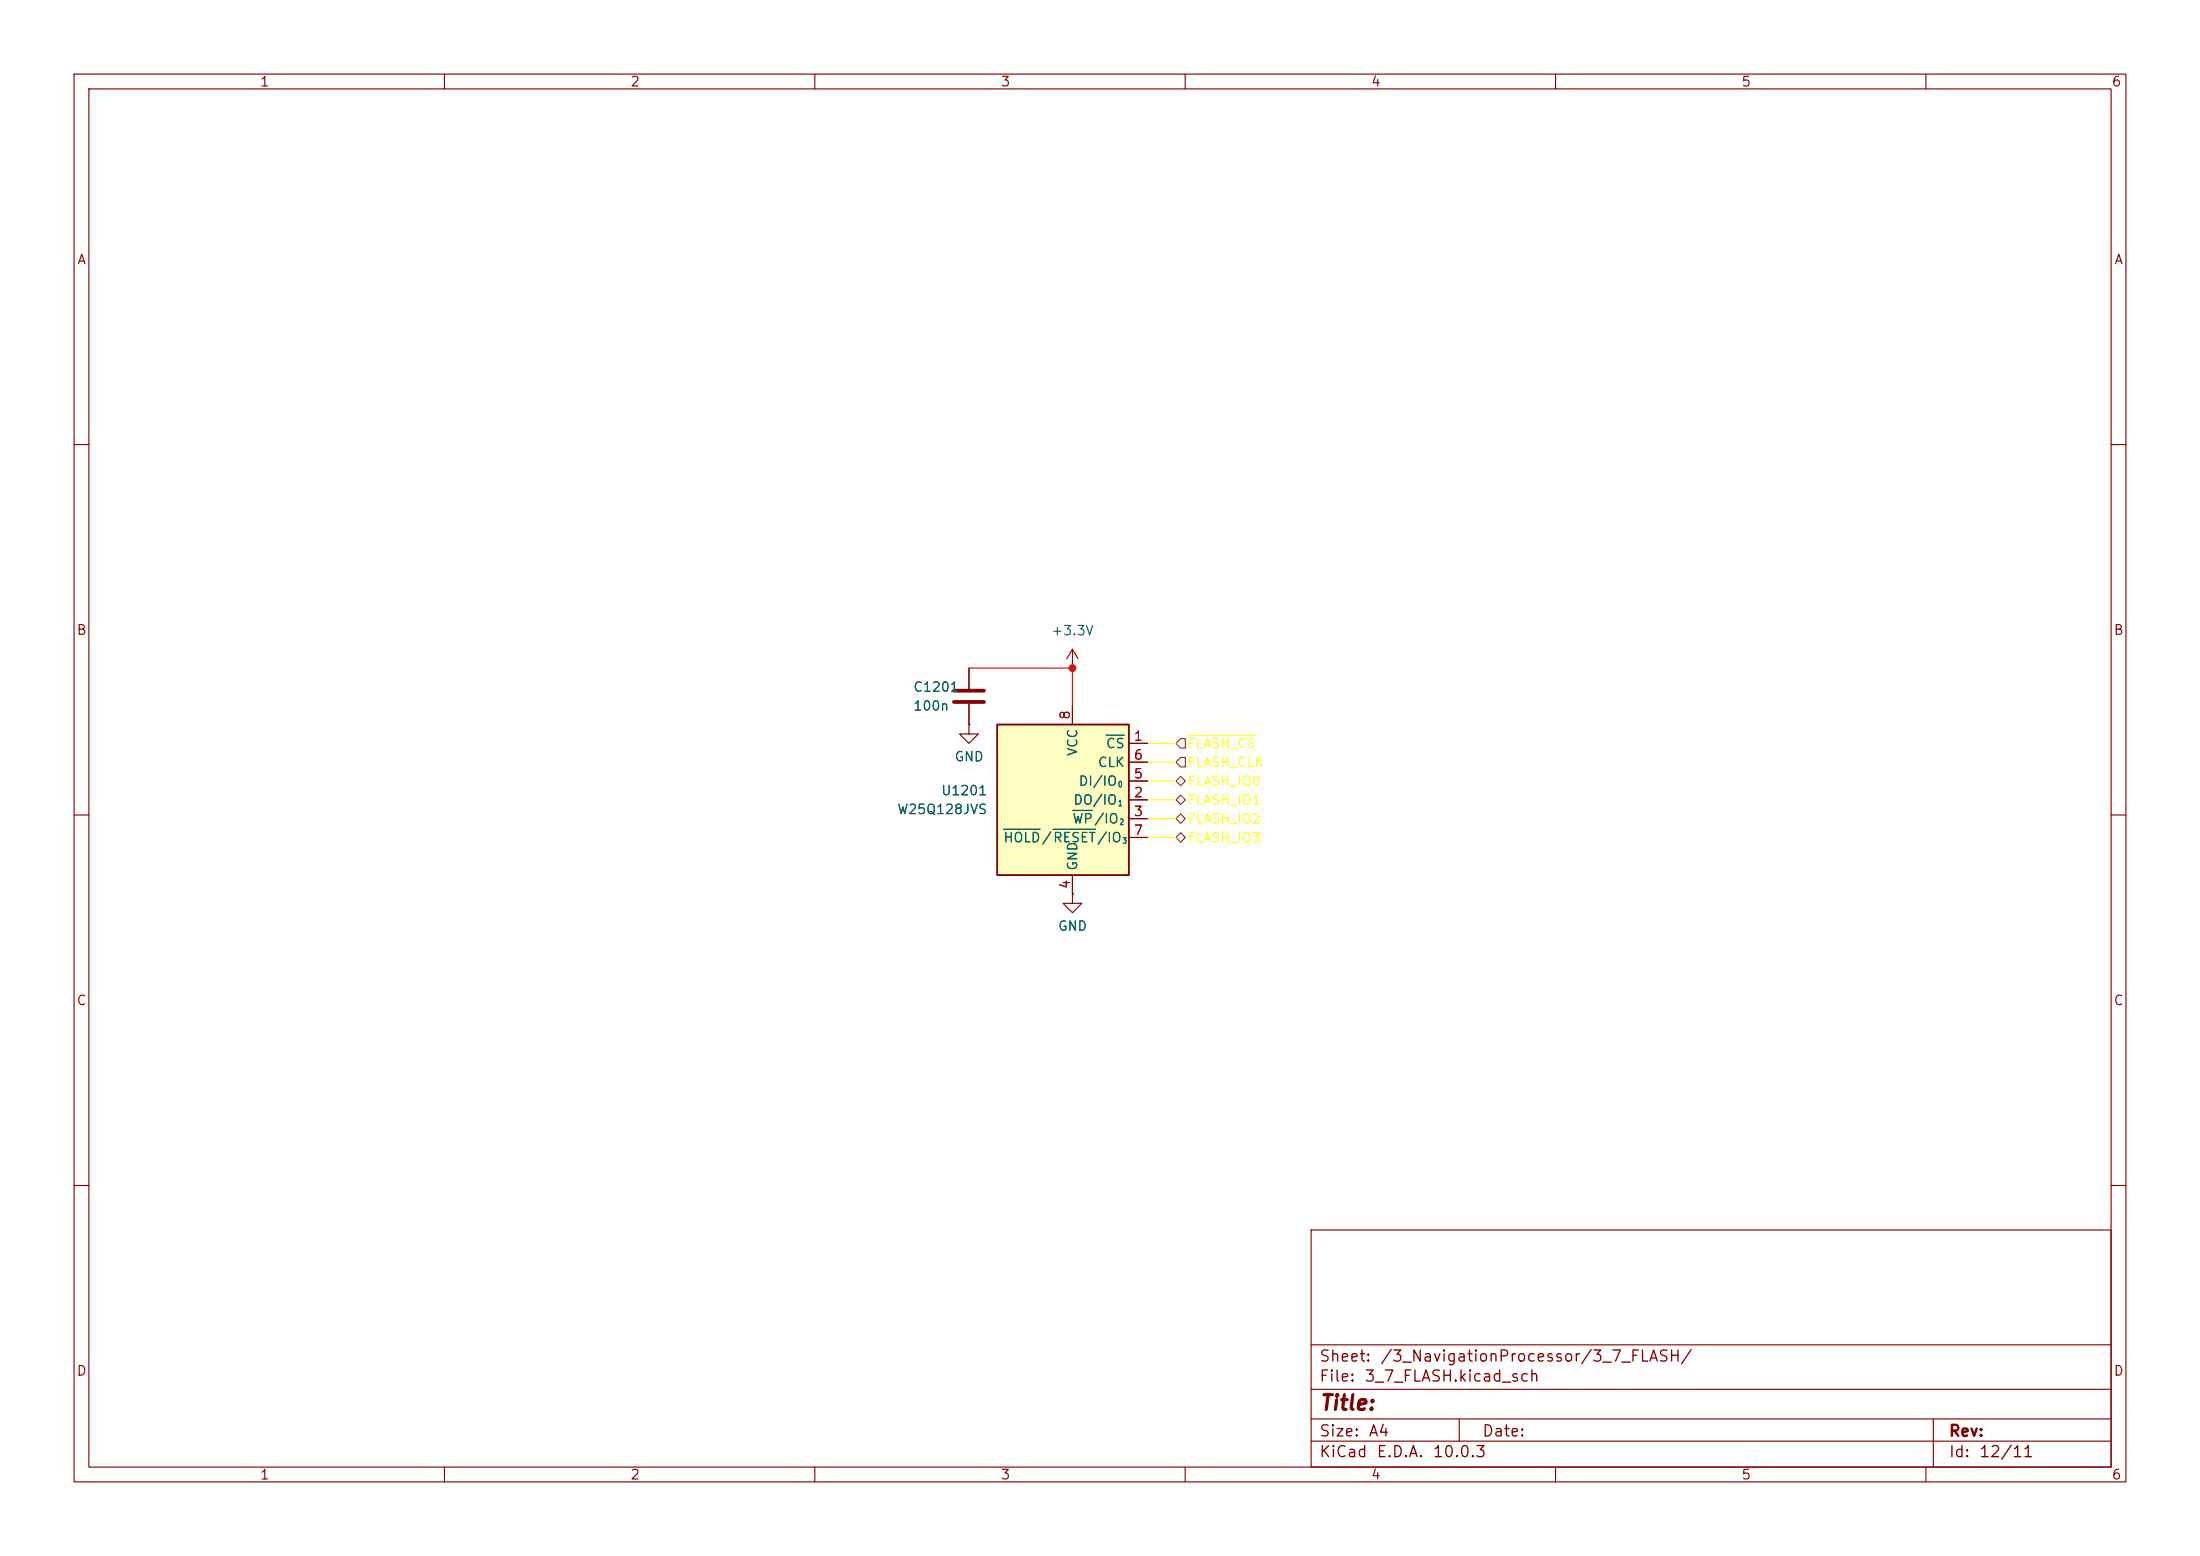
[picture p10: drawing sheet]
(kicad_sch
 (version 20260306)
 (generator "eeschema")
 (generator_version "10.0")
 (paper "A4")
 (lib_symbols
  (symbol "Device:C"
   (pin_numbers (hide yes))
   (pin_names
    (offset 0.254)) (exclude_from_sim no) (in_bom yes) (on_board yes)
   (in_pos_files yes)
   (duplicate_pin_numbers_are_jumpers no)
   (property "Reference" "C" (at 0.635 2.54 0) (show_name no) (do_not_autoplace no) (effects (font (size 1.27 1.27)) (justify left)))
   (property "Value" "C" (at 0.635 -2.54 0) (show_name no) (do_not_autoplace no) (effects (font (size 1.27 1.27)) (justify left)))
   (property "Footprint" "" (at 0.9652 -3.81 0) (show_name no) (do_not_autoplace no) (hide yes) (effects (font (size 1.27 1.27))))
   (property "Datasheet" "" (at 0 0 0) (show_name no) (do_not_autoplace no) (hide yes) (effects (font (size 1.27 1.27))))
   (property "Description" "Unpolarized capacitor" (at 0 0 0) (show_name no) (do_not_autoplace no) (hide yes) (effects (font (size 1.27 1.27))))
   (symbol "C_0_1"
    (polyline (pts (xy -2.032 0.762) (xy 2.032 0.762)) (stroke (width 0.508) (type default)) (fill (type none)))
    (polyline (pts (xy -2.032 -0.762) (xy 2.032 -0.762)) (stroke (width 0.508) (type default)) (fill (type none))))
   (symbol "C_1_1"
    (pin passive line (at 0 3.81 270) (length 2.794) (name "" (effects (font (size 1.27 1.27)))) (number "1" (effects (font (size 1.27 1.27)))))
    (pin passive line (at 0 -3.81 90) (length 2.794) (name "" (effects (font (size 1.27 1.27)))) (number "2" (effects (font (size 1.27 1.27))))))
   (embedded_fonts no))
  (symbol "Memory_Flash:W25Q128JVS" (exclude_from_sim no) (in_bom yes) (on_board yes)
   (in_pos_files yes)
   (duplicate_pin_numbers_are_jumpers no)
   (property "Reference" "U" (at -6.35 11.43 0) (show_name no) (do_not_autoplace no) (effects (font (size 1.27 1.27))))
   (property "Value" "W25Q128JVS" (at 7.62 11.43 0) (show_name no) (do_not_autoplace no) (effects (font (size 1.27 1.27))))
   (property "Footprint" "Package_SO:SOIC-8_5.3x5.3mm_P1.27mm" (at 0 22.86 0) (show_name no) (do_not_autoplace no) (hide yes) (effects (font (size 1.27 1.27))))
   (property "Datasheet" "https://www.winbond.com/resource-files/w25q128jv_dtr%20revc%2003272018%20plus.pdf" (at 0 25.4 0) (show_name no) (do_not_autoplace no) (hide yes) (effects (font (size 1.27 1.27))))
   (property "Description" "128Mbit / 16MiB Serial Flash Memory, Standard/Dual/Quad SPI, 2.7-3.6V, SOIC-8" (at 0 27.94 0) (show_name no) (do_not_autoplace no) (hide yes) (effects (font (size 1.27 1.27))))
   (symbol "W25Q128JVS_0_1"
    (rectangle (start -7.62 10.16) (end 10.16 -10.16) (stroke (width 0.254) (type default)) (fill (type background))))
   (symbol "W25Q128JVS_1_1"
    (pin input line (at -10.16 7.62 0) (length 2.54) (name "~{CS}" (effects (font (size 1.27 1.27)))) (number "1" (effects (font (size 1.27 1.27)))))
    (pin bidirectional line (at -10.16 0 0) (length 2.54) (name "DO/IO_{1}" (effects (font (size 1.27 1.27)))) (number "2" (effects (font (size 1.27 1.27)))))
    (pin bidirectional line (at -10.16 -2.54 0) (length 2.54) (name "~{WP}/IO_{2}" (effects (font (size 1.27 1.27)))) (number "3" (effects (font (size 1.27 1.27)))))
    (pin power_in line (at 0 -12.7 90) (length 2.54) (name "GND" (effects (font (size 1.27 1.27)))) (number "4" (effects (font (size 1.27 1.27)))))
    (pin bidirectional line (at -10.16 2.54 0) (length 2.54) (name "DI/IO_{0}" (effects (font (size 1.27 1.27)))) (number "5" (effects (font (size 1.27 1.27)))))
    (pin input line (at -10.16 5.08 0) (length 2.54) (name "CLK" (effects (font (size 1.27 1.27)))) (number "6" (effects (font (size 1.27 1.27)))))
    (pin bidirectional line (at -10.16 -5.08 0) (length 2.54) (name "~{HOLD}/~{RESET}/IO_{3}" (effects (font (size 1.27 1.27)))) (number "7" (effects (font (size 1.27 1.27)))))
    (pin power_in line (at 0 12.7 270) (length 2.54) (name "VCC" (effects (font (size 1.27 1.27)))) (number "8" (effects (font (size 1.27 1.27))))))
   (embedded_fonts no))
  (symbol "power:+3.3V"
   (power global)
   (pin_numbers (hide yes))
   (pin_names
    (offset 0) (hide yes)) (exclude_from_sim no) (in_bom yes) (on_board yes)
   (in_pos_files yes)
   (duplicate_pin_numbers_are_jumpers no)
   (property "Reference" "#PWR" (at 0 -3.81 0) (show_name no) (do_not_autoplace no) (hide yes) (effects (font (size 1.27 1.27))))
   (property "Value" "+3.3V" (at 0 3.556 0) (show_name no) (do_not_autoplace no) (effects (font (size 1.27 1.27))))
   (property "Footprint" "" (at 0 0 0) (show_name no) (do_not_autoplace no) (hide yes) (effects (font (size 1.27 1.27))))
   (property "Datasheet" "" (at 0 0 0) (show_name no) (do_not_autoplace no) (hide yes) (effects (font (size 1.27 1.27))))
   (property "Description" "Power symbol creates a global label with name \"+3.3V\"" (at 0 0 0) (show_name no) (do_not_autoplace no) (hide yes) (effects (font (size 1.27 1.27))))
   (symbol "+3.3V_0_1"
    (polyline (pts (xy -0.762 1.27) (xy 0 2.54)) (stroke (width 0) (type default)) (fill (type none)))
    (polyline (pts (xy 0 2.54) (xy 0.762 1.27)) (stroke (width 0) (type default)) (fill (type none)))
    (polyline (pts (xy 0 0) (xy 0 2.54)) (stroke (width 0) (type default)) (fill (type none))))
   (symbol "+3.3V_1_1"
    (pin power_in line (at 0 0 90) (length 0) (name "" (effects (font (size 1.27 1.27)))) (number "1" (effects (font (size 1.27 1.27))))))
   (embedded_fonts no))
  (symbol "power:GND"
   (power global)
   (pin_numbers (hide yes))
   (pin_names
    (offset 0) (hide yes)) (exclude_from_sim no) (in_bom yes) (on_board yes)
   (in_pos_files yes)
   (duplicate_pin_numbers_are_jumpers no)
   (property "Reference" "#PWR" (at 0 -6.35 0) (show_name no) (do_not_autoplace no) (hide yes) (effects (font (size 1.27 1.27))))
   (property "Value" "GND" (at 0 -3.81 0) (show_name no) (do_not_autoplace no) (effects (font (size 1.27 1.27))))
   (property "Footprint" "" (at 0 0 0) (show_name no) (do_not_autoplace no) (hide yes) (effects (font (size 1.27 1.27))))
   (property "Datasheet" "" (at 0 0 0) (show_name no) (do_not_autoplace no) (hide yes) (effects (font (size 1.27 1.27))))
   (property "Description" "Power symbol creates a global label with name \"GND\" , ground" (at 0 0 0) (show_name no) (do_not_autoplace no) (hide yes) (effects (font (size 1.27 1.27))))
   (symbol "GND_0_1"
    (polyline (pts (xy 0 0) (xy 0 -1.27) (xy 1.27 -1.27) (xy 0 -2.54) (xy -1.27 -1.27) (xy 0 -1.27)) (stroke (width 0) (type default)) (fill (type none))))
   (symbol "GND_1_1"
    (pin power_in line (at 0 0 270) (length 0) (name "" (effects (font (size 1.27 1.27)))) (number "1" (effects (font (size 1.27 1.27))))))
   (embedded_fonts no)))
 (junction
  (at 144.78 90.17)
  (diameter 0)
  (color 0 0 0 0))
 (wire
  (pts (xy 154.94 107.95) (xy 158.75 107.95))
  (stroke (width 0) (type default)))
 (wire
  (pts (xy 154.94 113.03) (xy 158.75 113.03))
  (stroke (width 0) (type default)))
 (wire
  (pts (xy 130.81 90.17) (xy 144.78 90.17))
  (stroke (width 0) (type default)))
 (wire
  (pts (xy 154.94 100.33) (xy 158.75 100.33))
  (stroke (width 0) (type default)))
 (wire
  (pts (xy 154.94 102.87) (xy 158.75 102.87))
  (stroke (width 0) (type default)))
 (wire
  (pts (xy 154.94 105.41) (xy 158.75 105.41))
  (stroke (width 0) (type default)))
 (wire
  (pts (xy 154.94 110.49) (xy 158.75 110.49))
  (stroke (width 0) (type default)))
 (wire
  (pts (xy 144.78 90.17) (xy 144.78 95.25))
  (stroke (width 0) (type default)))
 (hierarchical_label "FLASH_IO0"
  (shape bidirectional)
  (at 158.75 105.41 0)
  (effects (font (size 1.27 1.27)) (justify left)))
 (hierarchical_label "~{FLASH_CS}"
  (shape input)
  (at 158.75 100.33 0)
  (effects (font (size 1.27 1.27)) (justify left)))
 (hierarchical_label "FLASH_IO2"
  (shape bidirectional)
  (at 158.75 110.49 0)
  (effects (font (size 1.27 1.27)) (justify left)))
 (hierarchical_label "FLASH_CLK"
  (shape input)
  (at 158.75 102.87 0)
  (effects (font (size 1.27 1.27)) (justify left)))
 (hierarchical_label "FLASH_IO1"
  (shape bidirectional)
  (at 158.75 107.95 0)
  (effects (font (size 1.27 1.27)) (justify left)))
 (hierarchical_label "FLASH_IO3"
  (shape bidirectional)
  (at 158.75 113.03 0)
  (effects (font (size 1.27 1.27)) (justify left)))
 (symbol
  (lib_id "power:GND")
  (at 144.78 120.65 0)
  (unit 1)
  (body_style 1)
  (exclude_from_sim no)
  (in_bom yes)
  (on_board yes)
  (in_pos_files yes)
  (dnp no)
  (fields_autoplaced yes)
  (property "Reference" "#PWR01203" (at 144.78 127 0) (hide yes) (show_name no) (do_not_autoplace no) (effects (font (size 1.27 1.27))))
  (property "Value" "GND" (at 144.78 124.968 0) (show_name no) (do_not_autoplace no) (effects (font (size 1.27 1.27))))
  (property "Footprint" "" (at 144.78 120.65 0) (hide yes) (show_name no) (do_not_autoplace no) (effects (font (size 1.27 1.27))))
  (property "Datasheet" "" (at 144.78 120.65 0) (hide yes) (show_name no) (do_not_autoplace no) (effects (font (size 1.27 1.27))))
  (property "Description" "Power symbol creates a global label with name \"GND\" , ground" (at 144.78 120.65 0) (hide yes) (show_name no) (do_not_autoplace no) (effects (font (size 1.27 1.27))))
  (pin "1"))
 (symbol
  (lib_id "Device:C")
  (at 130.81 93.98 0)
  (unit 1)
  (body_style 1)
  (exclude_from_sim no)
  (in_bom yes)
  (on_board yes)
  (in_pos_files yes)
  (dnp no)
  (property "Reference" "C1201" (at 123.19 92.71 0) (show_name no) (do_not_autoplace no) (effects (font (size 1.27 1.27)) (justify left)))
  (property "Value" "100n" (at 123.19 95.25 0) (show_name no) (do_not_autoplace no) (effects (font (size 1.27 1.27)) (justify left)))
  (property "Footprint" "Capacitor_SMD:C_0603_1608Metric" (at 131.7752 97.79 0) (hide yes) (show_name no) (do_not_autoplace no) (effects (font (size 1.27 1.27))))
  (property "Datasheet" "" (at 130.81 93.98 0) (hide yes) (show_name no) (do_not_autoplace no) (effects (font (size 1.27 1.27))))
  (property "Description" "Unpolarized capacitor" (at 130.81 93.98 0) (hide yes) (show_name no) (do_not_autoplace no) (effects (font (size 1.27 1.27))))
  (property "Description_1" "" (at 130.81 93.98 0) (hide yes) (show_name no) (do_not_autoplace no) (effects (font (size 1.27 1.27))))
  (property "KLC_S3.3" "" (at 130.81 93.98 0) (hide yes) (show_name no) (do_not_autoplace no) (effects (font (size 1.27 1.27))))
  (property "KLC_S4.1" "" (at 130.81 93.98 0) (hide yes) (show_name no) (do_not_autoplace no) (effects (font (size 1.27 1.27))))
  (property "KLC_S4.2_DVDD" "" (at 130.81 93.98 0) (hide yes) (show_name no) (do_not_autoplace no) (effects (font (size 1.27 1.27))))
  (property "KLC_S4.2_VREG_VOUT" "" (at 130.81 93.98 0) (hide yes) (show_name no) (do_not_autoplace no) (effects (font (size 1.27 1.27))))
  (property "LCSC Part Name" "" (at 130.81 93.98 0) (hide yes) (show_name no) (do_not_autoplace no) (effects (font (size 1.27 1.27))))
  (property "Manufacturer Part" "" (at 130.81 93.98 0) (hide yes) (show_name no) (do_not_autoplace no) (effects (font (size 1.27 1.27))))
  (property "Supplier" "" (at 130.81 93.98 0) (hide yes) (show_name no) (do_not_autoplace no) (effects (font (size 1.27 1.27))))
  (property "Supplier Part" "" (at 130.81 93.98 0) (hide yes) (show_name no) (do_not_autoplace no) (effects (font (size 1.27 1.27))))
  (pin "2")
  (pin "1"))
 (symbol
  (lib_id "power:GND")
  (at 130.81 97.79 0)
  (unit 1)
  (body_style 1)
  (exclude_from_sim no)
  (in_bom yes)
  (on_board yes)
  (in_pos_files yes)
  (dnp no)
  (fields_autoplaced yes)
  (property "Reference" "#PWR01201" (at 130.81 104.14 0) (hide yes) (show_name no) (do_not_autoplace no) (effects (font (size 1.27 1.27))))
  (property "Value" "GND" (at 130.81 102.108 0) (show_name no) (do_not_autoplace no) (effects (font (size 1.27 1.27))))
  (property "Footprint" "" (at 130.81 97.79 0) (hide yes) (show_name no) (do_not_autoplace no) (effects (font (size 1.27 1.27))))
  (property "Datasheet" "" (at 130.81 97.79 0) (hide yes) (show_name no) (do_not_autoplace no) (effects (font (size 1.27 1.27))))
  (property "Description" "Power symbol creates a global label with name \"GND\" , ground" (at 130.81 97.79 0) (hide yes) (show_name no) (do_not_autoplace no) (effects (font (size 1.27 1.27))))
  (pin "1"))
 (symbol
  (lib_id "Memory_Flash:W25Q128JVS")
  (at 144.78 107.95 0)
  (mirror y)
  (unit 1)
  (body_style 1)
  (exclude_from_sim no)
  (in_bom yes)
  (on_board yes)
  (in_pos_files yes)
  (dnp no)
  (fields_autoplaced yes)
  (property "Reference" "U1201" (at 133.35 106.6799 0) (show_name no) (do_not_autoplace no) (effects (font (size 1.27 1.27)) (justify left)))
  (property "Value" "W25Q128JVS" (at 133.35 109.2199 0) (show_name no) (do_not_autoplace no) (effects (font (size 1.27 1.27)) (justify left)))
  (property "Footprint" "Package_SO:SOIC-8_5.3x5.3mm_P1.27mm" (at 144.78 85.09 0) (hide yes) (show_name no) (do_not_autoplace no) (effects (font (size 1.27 1.27))))
  (property "Datasheet" "https://www.winbond.com/resource-files/w25q128jv_dtr%20revc%2003272018%20plus.pdf" (at 144.78 82.55 0) (hide yes) (show_name no) (do_not_autoplace no) (effects (font (size 1.27 1.27))))
  (property "Description" "128Mbit / 16MiB Serial Flash Memory, Standard/Dual/Quad SPI, 2.7-3.6V, SOIC-8" (at 144.78 80.01 0) (hide yes) (show_name no) (do_not_autoplace no) (effects (font (size 1.27 1.27))))
  (pin "3")
  (pin "2")
  (pin "1")
  (pin "7")
  (pin "6")
  (pin "4")
  (pin "8")
  (pin "5"))
 (symbol
  (lib_id "power:+3.3V")
  (at 144.78 90.17 0)
  (unit 1)
  (body_style 1)
  (exclude_from_sim no)
  (in_bom yes)
  (on_board yes)
  (in_pos_files yes)
  (dnp no)
  (fields_autoplaced yes)
  (property "Reference" "#PWR01202" (at 144.78 93.98 0) (hide yes) (show_name no) (do_not_autoplace no) (effects (font (size 1.27 1.27))))
  (property "Value" "+3.3V" (at 144.78 85.09 0) (show_name no) (do_not_autoplace no) (effects (font (size 1.27 1.27))))
  (property "Footprint" "" (at 144.78 90.17 0) (hide yes) (show_name no) (do_not_autoplace no) (effects (font (size 1.27 1.27))))
  (property "Datasheet" "" (at 144.78 90.17 0) (hide yes) (show_name no) (do_not_autoplace no) (effects (font (size 1.27 1.27))))
  (property "Description" "Power symbol creates a global label with name \"+3.3V\"" (at 144.78 90.17 0) (hide yes) (show_name no) (do_not_autoplace no) (effects (font (size 1.27 1.27))))
  (pin "1")))
